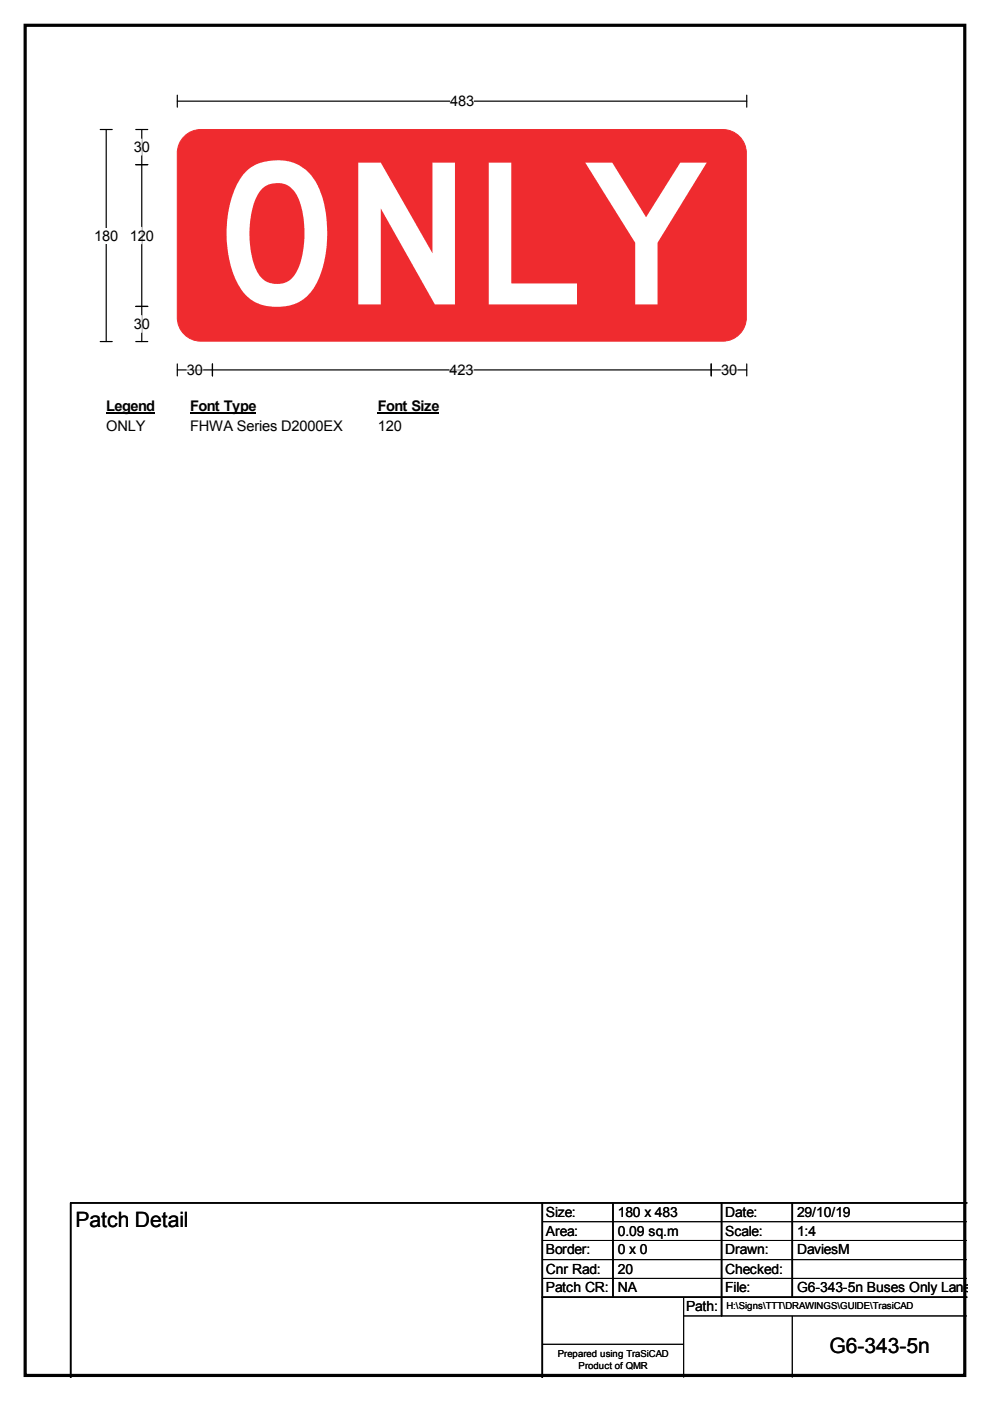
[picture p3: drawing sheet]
<svg xmlns="http://www.w3.org/2000/svg" width="210mm" height="297mm" viewBox="0 0 210 297" stroke-linecap="round" stroke-linejoin="round" font-family="sans-serif">
<path d="M5.3 5.4h199.3v286.2h-199.3z" fill="none" stroke="#000" stroke-width=".68"/>
<path d="M37.6 21.4h120.7M37.6 20.2v2.5M158.3 20.2v2.5" fill="none" stroke="#000" stroke-width=".25"/>
<path d="M95.4 19.8h5v3.3h-5z" fill="#fff"/>
<path d="M21.3 27.5h2.5M22.5 27.5v44.9M21.3 72.4h2.5M37.6 78.4h120.7M37.6 77.2v2.5M45 77.2v2.5M150.8 77.2v2.5M158.3 77.2v2.5" fill="none" stroke="#000" stroke-width=".25"/>
<path d="M39.6 78.4h3.4M95.3 78.4h5.1M152.9 78.4h3.4" fill="none" stroke="#fff" stroke-width=".25"/>
<path d="M20 48.3h5v3.4h-5z" fill="#fff"/>
<path d="M28.8 34.9h2.5M28.8 27.5h2.5M30.1 27.5v44.9M28.8 65h2.5M28.8 72.4h2.5" fill="none" stroke="#000" stroke-width=".25"/>
<path d="M30.1 29.5v3.4M30.1 48.2v3.5M30.1 66.9v3.6" fill="none" stroke="#fff" stroke-width=".25"/>
<path d="M22.5 84.4h10.2v3.4h-10.2z" fill="#fff"/>
<path d="M22.5 87.7h10.3" fill="none" stroke="#000" stroke-width=".34"/>
<path d="M40.3 84.4h13.9v3.4h-13.9z" fill="#fff"/>
<path d="M40.3 87.7h14" fill="none" stroke="#000" stroke-width=".34"/>
<path d="M80.1 84.4h12.9v3.4h-12.9z" fill="#fff"/>
<path d="M80.1 87.7h12.9" fill="none" stroke="#000" stroke-width=".34"/>
<g fill="#fff">
<path d="M22.5 88.6h8.1v3.4h-8.1z"/>
<path d="M40.3 88.6h32.2v3.4h-32.2z"/>
<path d="M80.1 88.6h5v3.4h-5z"/>
</g>
<path d="M39.4 28.6a5 5 0 0 1 3.2-1.1h110.6a5 5 0 0 1 5 5v34.8a5 5 0 0 1-5 5h-110.6a5 5 0 0 1-5-5v-34.8a5 5 0 0 1 1.8-3.9z" fill-rule="evenodd" fill="#ef2b2f" stroke="#ef2b2f" stroke-width=".21"/>
<path d="M115 255v37M130 255v20M153 255v24M168 255v20M205 255h-190v37M115 275h90" fill="none" stroke="#000" stroke-width=".34"/>
<path d="M115 259h90M115 263h90M115 267.1h90M115 271h90M144.9 279h60.1M144.9 275v17M168 279v13M115 285h29.9" fill="none" stroke="#000" stroke-width=".21"/>
<text font-size="41.7" fill="#fff" x="45" y="64.5">ONLY</text>
<g font-size="4.5">
<text x="16" y="260.1">Patch Detail</text>
<text x="175.9" y="286.9">G6-343-5n</text>
</g>
<g font-size="3.1">
<text x="95.4" y="22.5">483</text>
<text x="28.4" y="32.3">30</text>
<text x="20" y="51.1">180</text>
<text x="27.5" y="51">120</text>
<text x="28.4" y="69.7">30</text>
<text x="39.6" y="79.5">30</text>
<text x="95.3" y="79.5">423</text>
<text x="152.9" y="79.5">30</text>
<text x="22.5" y="87.2">Legend</text>
<text x="40.3" y="87.2">Font Type</text>
<text x="80.1" y="87.2">Font Size</text>
<text x="22.5" y="91.4">ONLY</text>
<text x="40.3" y="91.4">FHWA Series D2000EX</text>
<text x="80.1" y="91.4">120</text>
</g>
<g font-size="3">
<text x="115.7" y="258">Size:</text>
<text x="115.7" y="262">Area:</text>
<text x="131" y="258">180 x 483</text>
<text x="131" y="262">0.09 sq.m</text>
<text x="153.8" y="258">Date:</text>
<text x="153.8" y="262">Scale:</text>
<text x="169" y="258">29/10/19</text>
<text x="169" y="262">1:4</text>
<text x="115.7" y="266">Border:</text>
<text x="131" y="266">0 x 0</text>
<text x="153.8" y="266">Drawn:</text>
<text x="169" y="266">DaviesM</text>
<text x="115.7" y="270">Cnr Rad:</text>
<text x="115.7" y="274">Patch CR:</text>
<text x="131" y="270">20</text>
<text x="131" y="274">NA</text>
<text x="153.8" y="270">Checked:</text>
<text x="153.8" y="274">File:</text>
<text x="169" y="274">G6-343-5n Buses Only Lane</text>
<text x="145.5" y="278">Path:</text>
</g>
<g font-size="2">
<text x="154" y="277.6">H:\Signs\TTT\DRAWINGS\GUIDE\TrasiCAD</text>
<text x="118.3" y="287.8">Prepared using TraSiCAD</text>
<text x="122.7" y="290.3">Product of QMR</text>
</g>
</svg>
